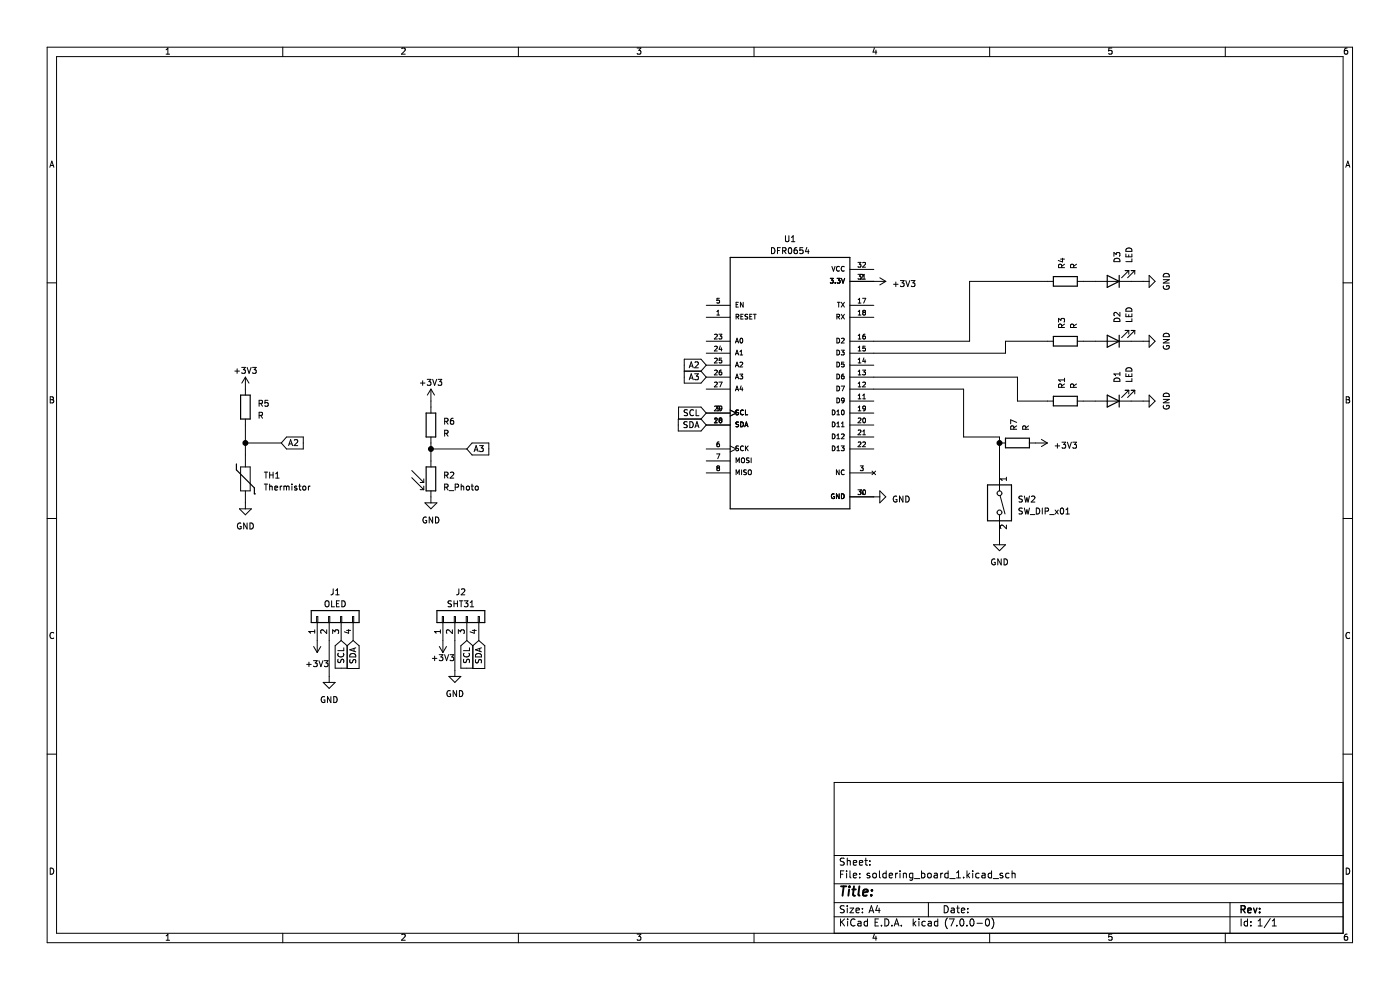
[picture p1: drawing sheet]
(kicad_sch (version 20230121) (generator eeschema)

 (paper "A4")

 (lib_symbols
  (symbol "Connector_Generic:Conn_01x04" (pin_names (offset 1.016) hide) (in_bom yes) (on_board yes)
   (property "Reference" "J" (at 0 5.08 0) (effects (font (size 1.27 1.27))))
   (property "Value" "Conn_01x04" (at 0 -7.62 0) (effects (font (size 1.27 1.27))))
   (property "Footprint" "" (at 0 0 0) (effects (font (size 1.27 1.27)) hide))
   (property "Datasheet" "~" (at 0 0 0) (effects (font (size 1.27 1.27)) hide))
   (symbol "Conn_01x04_1_1"
    (rectangle (start -1.27 -4.953) (end 0 -5.207) (stroke (width 0.1524) (type default)) (fill (type none)))
    (rectangle (start -1.27 -2.413) (end 0 -2.667) (stroke (width 0.1524) (type default)) (fill (type none)))
    (rectangle (start -1.27 0.127) (end 0 -0.127) (stroke (width 0.1524) (type default)) (fill (type none)))
    (rectangle (start -1.27 2.667) (end 0 2.413) (stroke (width 0.1524) (type default)) (fill (type none)))
    (rectangle (start -1.27 3.81) (end 1.27 -6.35) (stroke (width 0.254) (type default)) (fill (type background)))
    (pin passive line (at -5.08 2.54 0) (length 3.81) (name "Pin_1" (effects (font (size 1.27 1.27)))) (number "1" (effects (font (size 1.27 1.27)))))
    (pin passive line (at -5.08 0 0) (length 3.81) (name "Pin_2" (effects (font (size 1.27 1.27)))) (number "2" (effects (font (size 1.27 1.27)))))
    (pin passive line (at -5.08 -2.54 0) (length 3.81) (name "Pin_3" (effects (font (size 1.27 1.27)))) (number "3" (effects (font (size 1.27 1.27)))))
    (pin passive line (at -5.08 -5.08 0) (length 3.81) (name "Pin_4" (effects (font (size 1.27 1.27)))) (number "4" (effects (font (size 1.27 1.27)))))))
  (symbol "DFR0654:DFR0654" (pin_names (offset 1.016)) (in_bom yes) (on_board yes)
   (property "Reference" "U" (at -12.7 26.162 0) (effects (font (size 1.27 1.27)) (justify left bottom)))
   (property "Value" "DFR0654" (at -12.7 -30.48 0) (effects (font (size 1.27 1.27)) (justify left bottom)))
   (property "Footprint" "MODULE_DFR0654" (at 0 0 0) (effects (font (size 1.27 1.27)) (justify bottom) hide))
   (property "Datasheet" "" (at 0 0 0) (effects (font (size 1.27 1.27)) hide))
   (property "MANUFACTURER" "DFRobot" (at 0 0 0) (effects (font (size 1.27 1.27)) (justify bottom) hide))
   (property "STANDARD" "Manufacturer Recommendations" (at 0 0 0) (effects (font (size 1.27 1.27)) (justify bottom) hide))
   (symbol "DFR0654_0_0"
    (rectangle (start -12.7 -27.94) (end 12.7 25.4) (stroke (width 0.254) (type default)) (fill (type background)))
    (pin input line (at -17.78 12.7 0) (length 5.08) (name "RESET" (effects (font (size 1.016 1.016)))) (number "1" (effects (font (size 1.016 1.016)))))
    (pin bidirectional line (at -17.78 -10.16 0) (length 5.08) (name "SDA" (effects (font (size 1.016 1.016)))) (number "10" (effects (font (size 1.016 1.016)))))
    (pin bidirectional line (at 17.78 -5.08 180) (length 5.08) (name "D9" (effects (font (size 1.016 1.016)))) (number "11" (effects (font (size 1.016 1.016)))))
    (pin bidirectional line (at 17.78 -2.54 180) (length 5.08) (name "D7" (effects (font (size 1.016 1.016)))) (number "12" (effects (font (size 1.016 1.016)))))
    (pin bidirectional line (at 17.78 0 180) (length 5.08) (name "D6" (effects (font (size 1.016 1.016)))) (number "13" (effects (font (size 1.016 1.016)))))
    (pin bidirectional line (at 17.78 2.54 180) (length 5.08) (name "D5" (effects (font (size 1.016 1.016)))) (number "14" (effects (font (size 1.016 1.016)))))
    (pin bidirectional line (at 17.78 5.08 180) (length 5.08) (name "D3" (effects (font (size 1.016 1.016)))) (number "15" (effects (font (size 1.016 1.016)))))
    (pin bidirectional line (at 17.78 7.62 180) (length 5.08) (name "D2" (effects (font (size 1.016 1.016)))) (number "16" (effects (font (size 1.016 1.016)))))
    (pin output line (at 17.78 15.24 180) (length 5.08) (name "TX" (effects (font (size 1.016 1.016)))) (number "17" (effects (font (size 1.016 1.016)))))
    (pin input line (at 17.78 12.7 180) (length 5.08) (name "RX" (effects (font (size 1.016 1.016)))) (number "18" (effects (font (size 1.016 1.016)))))
    (pin bidirectional line (at 17.78 -7.62 180) (length 5.08) (name "D10" (effects (font (size 1.016 1.016)))) (number "19" (effects (font (size 1.016 1.016)))))
    (pin power_in line (at 17.78 20.32 180) (length 5.08) (name "3.3V" (effects (font (size 1.016 1.016)))) (number "2" (effects (font (size 1.016 1.016)))))
    (pin bidirectional line (at 17.78 -10.16 180) (length 5.08) (name "D11" (effects (font (size 1.016 1.016)))) (number "20" (effects (font (size 1.016 1.016)))))
    (pin bidirectional line (at 17.78 -12.7 180) (length 5.08) (name "D12" (effects (font (size 1.016 1.016)))) (number "21" (effects (font (size 1.016 1.016)))))
    (pin bidirectional line (at 17.78 -15.24 180) (length 5.08) (name "D13" (effects (font (size 1.016 1.016)))) (number "22" (effects (font (size 1.016 1.016)))))
    (pin input line (at -17.78 7.62 0) (length 5.08) (name "A0" (effects (font (size 1.016 1.016)))) (number "23" (effects (font (size 1.016 1.016)))))
    (pin input line (at -17.78 5.08 0) (length 5.08) (name "A1" (effects (font (size 1.016 1.016)))) (number "24" (effects (font (size 1.016 1.016)))))
    (pin input line (at -17.78 2.54 0) (length 5.08) (name "A2" (effects (font (size 1.016 1.016)))) (number "25" (effects (font (size 1.016 1.016)))))
    (pin input line (at -17.78 0 0) (length 5.08) (name "A3" (effects (font (size 1.016 1.016)))) (number "26" (effects (font (size 1.016 1.016)))))
    (pin input line (at -17.78 -2.54 0) (length 5.08) (name "A4" (effects (font (size 1.016 1.016)))) (number "27" (effects (font (size 1.016 1.016)))))
    (pin bidirectional line (at -17.78 -10.16 0) (length 5.08) (name "SDA" (effects (font (size 1.016 1.016)))) (number "28" (effects (font (size 1.016 1.016)))))
    (pin input clock (at -17.78 -7.62 0) (length 5.08) (name "SCL" (effects (font (size 1.016 1.016)))) (number "29" (effects (font (size 1.016 1.016)))))
    (pin no_connect line (at 17.78 -20.32 180) (length 5.08) (name "NC" (effects (font (size 1.016 1.016)))) (number "3" (effects (font (size 1.016 1.016)))))
    (pin power_in line (at 17.78 -25.4 180) (length 5.08) (name "GND" (effects (font (size 1.016 1.016)))) (number "30" (effects (font (size 1.016 1.016)))))
    (pin power_in line (at 17.78 20.32 180) (length 5.08) (name "3.3V" (effects (font (size 1.016 1.016)))) (number "31" (effects (font (size 1.016 1.016)))))
    (pin power_in line (at 17.78 22.86 180) (length 5.08) (name "VCC" (effects (font (size 1.016 1.016)))) (number "32" (effects (font (size 1.016 1.016)))))
    (pin power_in line (at 17.78 -25.4 180) (length 5.08) (name "GND" (effects (font (size 1.016 1.016)))) (number "4" (effects (font (size 1.016 1.016)))))
    (pin input line (at -17.78 15.24 0) (length 5.08) (name "EN" (effects (font (size 1.016 1.016)))) (number "5" (effects (font (size 1.016 1.016)))))
    (pin input clock (at -17.78 -15.24 0) (length 5.08) (name "SCK" (effects (font (size 1.016 1.016)))) (number "6" (effects (font (size 1.016 1.016)))))
    (pin input line (at -17.78 -17.78 0) (length 5.08) (name "MOSI" (effects (font (size 1.016 1.016)))) (number "7" (effects (font (size 1.016 1.016)))))
    (pin output line (at -17.78 -20.32 0) (length 5.08) (name "MISO" (effects (font (size 1.016 1.016)))) (number "8" (effects (font (size 1.016 1.016)))))
    (pin input clock (at -17.78 -7.62 0) (length 5.08) (name "SCL" (effects (font (size 1.016 1.016)))) (number "9" (effects (font (size 1.016 1.016)))))))
  (symbol "Device:LED" (pin_numbers hide) (pin_names (offset 1.016) hide) (in_bom yes) (on_board yes)
   (property "Reference" "D" (at 0 2.54 0) (effects (font (size 1.27 1.27))))
   (property "Value" "LED" (at 0 -2.54 0) (effects (font (size 1.27 1.27))))
   (property "Footprint" "" (at 0 0 0) (effects (font (size 1.27 1.27)) hide))
   (property "Datasheet" "~" (at 0 0 0) (effects (font (size 1.27 1.27)) hide))
   (symbol "LED_0_1"
    (polyline (pts (xy -1.27 -1.27) (xy -1.27 1.27)) (stroke (width 0.254) (type default)) (fill (type none)))
    (polyline (pts (xy -1.27 0) (xy 1.27 0)) (stroke (width 0) (type default)) (fill (type none)))
    (polyline (pts (xy 1.27 -1.27) (xy 1.27 1.27) (xy -1.27 0) (xy 1.27 -1.27)) (stroke (width 0.254) (type default)) (fill (type none)))
    (polyline (pts (xy -3.048 -0.762) (xy -4.572 -2.286) (xy -3.81 -2.286) (xy -4.572 -2.286) (xy -4.572 -1.524)) (stroke (width 0) (type default)) (fill (type none)))
    (polyline (pts (xy -1.778 -0.762) (xy -3.302 -2.286) (xy -2.54 -2.286) (xy -3.302 -2.286) (xy -3.302 -1.524)) (stroke (width 0) (type default)) (fill (type none))))
   (symbol "LED_1_1"
    (pin passive line (at -3.81 0 0) (length 2.54) (name "K" (effects (font (size 1.27 1.27)))) (number "1" (effects (font (size 1.27 1.27)))))
    (pin passive line (at 3.81 0 180) (length 2.54) (name "A" (effects (font (size 1.27 1.27)))) (number "2" (effects (font (size 1.27 1.27)))))))
  (symbol "Device:R" (pin_numbers hide) (pin_names (offset 0)) (in_bom yes) (on_board yes)
   (property "Reference" "R" (at 2.032 0 90) (effects (font (size 1.27 1.27))))
   (property "Value" "R" (at 0 0 90) (effects (font (size 1.27 1.27))))
   (property "Footprint" "" (at -1.778 0 90) (effects (font (size 1.27 1.27)) hide))
   (property "Datasheet" "~" (at 0 0 0) (effects (font (size 1.27 1.27)) hide))
   (symbol "R_0_1"
    (rectangle (start -1.016 -2.54) (end 1.016 2.54) (stroke (width 0.254) (type default)) (fill (type none))))
   (symbol "R_1_1"
    (pin passive line (at 0 3.81 270) (length 1.27) (name "~" (effects (font (size 1.27 1.27)))) (number "1" (effects (font (size 1.27 1.27)))))
    (pin passive line (at 0 -3.81 90) (length 1.27) (name "~" (effects (font (size 1.27 1.27)))) (number "2" (effects (font (size 1.27 1.27)))))))
  (symbol "Device:R_Photo" (pin_numbers hide) (pin_names (offset 0)) (in_bom yes) (on_board yes)
   (property "Reference" "R" (at 1.27 1.27 0) (effects (font (size 1.27 1.27)) (justify left)))
   (property "Value" "R_Photo" (at 1.27 0 0) (effects (font (size 1.27 1.27)) (justify left top)))
   (property "Footprint" "" (at 1.27 -6.35 90) (effects (font (size 1.27 1.27)) (justify left) hide))
   (property "Datasheet" "~" (at 0 -1.27 0) (effects (font (size 1.27 1.27)) hide))
   (symbol "R_Photo_0_1"
    (rectangle (start -1.016 2.54) (end 1.016 -2.54) (stroke (width 0.254) (type default)) (fill (type none)))
    (polyline (pts (xy -1.524 -2.286) (xy -4.064 0.254)) (stroke (width 0) (type default)) (fill (type none)))
    (polyline (pts (xy -1.524 -2.286) (xy -2.286 -2.286)) (stroke (width 0) (type default)) (fill (type none)))
    (polyline (pts (xy -1.524 -2.286) (xy -1.524 -1.524)) (stroke (width 0) (type default)) (fill (type none)))
    (polyline (pts (xy -1.524 -0.762) (xy -4.064 1.778)) (stroke (width 0) (type default)) (fill (type none)))
    (polyline (pts (xy -1.524 -0.762) (xy -2.286 -0.762)) (stroke (width 0) (type default)) (fill (type none)))
    (polyline (pts (xy -1.524 -0.762) (xy -1.524 0)) (stroke (width 0) (type default)) (fill (type none))))
   (symbol "R_Photo_1_1"
    (pin passive line (at 0 3.81 270) (length 1.27) (name "~" (effects (font (size 1.27 1.27)))) (number "1" (effects (font (size 1.27 1.27)))))
    (pin passive line (at 0 -3.81 90) (length 1.27) (name "~" (effects (font (size 1.27 1.27)))) (number "2" (effects (font (size 1.27 1.27)))))))
  (symbol "Device:Thermistor" (pin_numbers hide) (pin_names (offset 0)) (in_bom yes) (on_board yes)
   (property "Reference" "TH" (at 2.54 1.27 90) (effects (font (size 1.27 1.27))))
   (property "Value" "Thermistor" (at -2.54 0 90) (effects (font (size 1.27 1.27)) (justify bottom)))
   (property "Footprint" "" (at 0 0 0) (effects (font (size 1.27 1.27)) hide))
   (property "Datasheet" "~" (at 0 0 0) (effects (font (size 1.27 1.27)) hide))
   (symbol "Thermistor_0_1"
    (rectangle (start -1.016 2.54) (end 1.016 -2.54) (stroke (width 0.2032) (type default)) (fill (type none)))
    (polyline (pts (xy -1.905 3.175) (xy -1.905 1.905) (xy 1.905 -1.905) (xy 1.905 -3.175) (xy 1.905 -3.175)) (stroke (width 0.254) (type default)) (fill (type none))))
   (symbol "Thermistor_1_1"
    (pin passive line (at 0 5.08 270) (length 2.54) (name "~" (effects (font (size 1.27 1.27)))) (number "1" (effects (font (size 1.27 1.27)))))
    (pin passive line (at 0 -5.08 90) (length 2.54) (name "~" (effects (font (size 1.27 1.27)))) (number "2" (effects (font (size 1.27 1.27)))))))
  (symbol "Switch:SW_DIP_x01" (pin_names (offset 0) hide) (in_bom yes) (on_board yes)
   (property "Reference" "SW" (at 0 3.81 0) (effects (font (size 1.27 1.27))))
   (property "Value" "SW_DIP_x01" (at 0 -3.81 0) (effects (font (size 1.27 1.27))))
   (property "Footprint" "" (at 0 0 0) (effects (font (size 1.27 1.27)) hide))
   (property "Datasheet" "~" (at 0 0 0) (effects (font (size 1.27 1.27)) hide))
   (symbol "SW_DIP_x01_0_0"
    (circle (center -2.032 0) (radius 0.508) (stroke (width 0) (type default)) (fill (type none)))
    (polyline (pts (xy -1.524 0.127) (xy 2.3622 1.1684)) (stroke (width 0) (type default)) (fill (type none)))
    (circle (center 2.032 0) (radius 0.508) (stroke (width 0) (type default)) (fill (type none))))
   (symbol "SW_DIP_x01_0_1"
    (rectangle (start -3.81 2.54) (end 3.81 -2.54) (stroke (width 0.254) (type default)) (fill (type background))))
   (symbol "SW_DIP_x01_1_1"
    (pin passive line (at -7.62 0 0) (length 5.08) (name "~" (effects (font (size 1.27 1.27)))) (number "1" (effects (font (size 1.27 1.27)))))
    (pin passive line (at 7.62 0 180) (length 5.08) (name "~" (effects (font (size 1.27 1.27)))) (number "2" (effects (font (size 1.27 1.27)))))))
  (symbol "power:+3V3" (power) (pin_names (offset 0)) (in_bom yes) (on_board yes)
   (property "Reference" "#PWR" (at 0 -3.81 0) (effects (font (size 1.27 1.27)) hide))
   (property "Value" "+3V3" (at 0 3.556 0) (effects (font (size 1.27 1.27))))
   (property "Footprint" "" (at 0 0 0) (effects (font (size 1.27 1.27)) hide))
   (property "Datasheet" "" (at 0 0 0) (effects (font (size 1.27 1.27)) hide))
   (symbol "+3V3_0_1"
    (polyline (pts (xy -0.762 1.27) (xy 0 2.54)) (stroke (width 0) (type default)) (fill (type none)))
    (polyline (pts (xy 0 0) (xy 0 2.54)) (stroke (width 0) (type default)) (fill (type none)))
    (polyline (pts (xy 0 2.54) (xy 0.762 1.27)) (stroke (width 0) (type default)) (fill (type none))))
   (symbol "+3V3_1_1"
    (pin power_in line (at 0 0 90) (length 0) hide (name "+3V3" (effects (font (size 1.27 1.27)))) (number "1" (effects (font (size 1.27 1.27)))))))
  (symbol "power:GND" (power) (pin_names (offset 0)) (in_bom yes) (on_board yes)
   (property "Reference" "#PWR" (at 0 -6.35 0) (effects (font (size 1.27 1.27)) hide))
   (property "Value" "GND" (at 0 -3.81 0) (effects (font (size 1.27 1.27))))
   (property "Footprint" "" (at 0 0 0) (effects (font (size 1.27 1.27)) hide))
   (property "Datasheet" "" (at 0 0 0) (effects (font (size 1.27 1.27)) hide))
   (symbol "GND_0_1"
    (polyline (pts (xy 0 0) (xy 0 -1.27) (xy 1.27 -1.27) (xy 0 -2.54) (xy -1.27 -1.27) (xy 0 -1.27)) (stroke (width 0) (type default)) (fill (type none))))
   (symbol "GND_1_1"
    (pin power_in line (at 0 0 270) (length 0) hide (name "GND" (effects (font (size 1.27 1.27)))) (number "1" (effects (font (size 1.27 1.27))))))))

 (junction (at 212.09 93.98) (diameter 0) (color 0 0 0 0))
 (junction (at 91.44 95.25) (diameter 0) (color 0 0 0 0))
 (junction (at 52.07 93.98) (diameter 0) (color 0 0 0 0))

 (wire (pts (xy 91.44 95.25) (xy 99.06 95.25)) (stroke (width 0) (type default)))
 (wire (pts (xy 215.9 85.09) (xy 222.25 85.09)) (stroke (width 0) (type default)))
 (wire (pts (xy 213.36 74.93) (xy 213.36 72.39)) (stroke (width 0) (type default)))
 (wire (pts (xy 52.07 93.98) (xy 52.07 96.52)) (stroke (width 0) (type default)))
 (wire (pts (xy 52.07 90.17) (xy 52.07 93.98)) (stroke (width 0) (type default)))
 (wire (pts (xy 240.03 85.09) (xy 242.57 85.09)) (stroke (width 0) (type default)))
 (wire (pts (xy 204.47 92.71) (xy 212.09 92.71)) (stroke (width 0) (type default)))
 (wire (pts (xy 91.44 93.98) (xy 91.44 95.25)) (stroke (width 0) (type default)))
 (wire (pts (xy 52.07 93.98) (xy 59.69 93.98)) (stroke (width 0) (type default)))
 (wire (pts (xy 240.03 72.39) (xy 242.57 72.39)) (stroke (width 0) (type default)))
 (wire (pts (xy 69.85 143.51) (xy 69.85 135.89)) (stroke (width 0) (type default)))
 (wire (pts (xy 205.74 72.39) (xy 205.74 59.69)) (stroke (width 0) (type default)))
 (wire (pts (xy 185.42 80.01) (xy 215.9 80.01)) (stroke (width 0) (type default)))
 (wire (pts (xy 204.47 82.55) (xy 185.42 82.55)) (stroke (width 0) (type default)))
 (wire (pts (xy 91.44 95.25) (xy 91.44 97.79)) (stroke (width 0) (type default)))
 (wire (pts (xy 215.9 80.01) (xy 215.9 85.09)) (stroke (width 0) (type default)))
 (wire (pts (xy 240.03 59.69) (xy 242.57 59.69)) (stroke (width 0) (type default)))
 (wire (pts (xy 213.36 72.39) (xy 222.25 72.39)) (stroke (width 0) (type default)))
 (wire (pts (xy 204.47 92.71) (xy 204.47 82.55)) (stroke (width 0) (type default)))
 (wire (pts (xy 212.09 92.71) (xy 212.09 93.98)) (stroke (width 0) (type default)))
 (wire (pts (xy 185.42 72.39) (xy 205.74 72.39)) (stroke (width 0) (type default)))
 (wire (pts (xy 229.87 85.09) (xy 232.41 85.09)) (stroke (width 0) (type default)))
 (wire (pts (xy 96.52 142.24) (xy 96.52 135.89)) (stroke (width 0) (type default)))
 (wire (pts (xy 91.44 85.09) (xy 91.44 86.36)) (stroke (width 0) (type default)))
 (wire (pts (xy 205.74 59.69) (xy 222.25 59.69)) (stroke (width 0) (type default)))
 (wire (pts (xy 229.87 59.69) (xy 232.41 59.69)) (stroke (width 0) (type default)))
 (wire (pts (xy 185.42 74.93) (xy 213.36 74.93)) (stroke (width 0) (type default)))
 (wire (pts (xy 229.87 72.39) (xy 232.41 72.39)) (stroke (width 0) (type default)))
 (wire (pts (xy 212.09 93.98) (xy 212.09 99.06)) (stroke (width 0) (type default)))

 (global_label "A2" (shape input) (at 59.69 93.98 0) (fields_autoplaced) (effects (font (size 1.27 1.27)) (justify left))
  (property "Intersheetrefs" "${INTERSHEET_REFS}" (at 64.8939 93.98 0) (effects (font (size 1.27 1.27)) (justify left) hide)))
 (global_label "SCL" (shape input) (at 72.39 135.89 270) (fields_autoplaced) (effects (font (size 1.27 1.27)) (justify right))
  (property "Intersheetrefs" "${INTERSHEET_REFS}" (at 72.39 142.3034 90) (effects (font (size 1.27 1.27)) (justify right) hide)))
 (global_label "SDA" (shape input) (at 149.86 90.17 180) (fields_autoplaced) (effects (font (size 1.27 1.27)) (justify right))
  (property "Intersheetrefs" "${INTERSHEET_REFS}" (at 143.3861 90.17 0) (effects (font (size 1.27 1.27)) (justify right) hide)))
 (global_label "A3" (shape input) (at 99.06 95.25 0) (fields_autoplaced) (effects (font (size 1.27 1.27)) (justify left))
  (property "Intersheetrefs" "${INTERSHEET_REFS}" (at 104.2639 95.25 0) (effects (font (size 1.27 1.27)) (justify left) hide)))
 (global_label "SDA" (shape input) (at 74.93 135.89 270) (fields_autoplaced) (effects (font (size 1.27 1.27)) (justify right))
  (property "Intersheetrefs" "${INTERSHEET_REFS}" (at 74.93 142.3639 90) (effects (font (size 1.27 1.27)) (justify right) hide)))
 (global_label "SDA" (shape input) (at 101.6 135.89 270) (fields_autoplaced) (effects (font (size 1.27 1.27)) (justify right))
  (property "Intersheetrefs" "${INTERSHEET_REFS}" (at 101.6 142.3639 90) (effects (font (size 1.27 1.27)) (justify right) hide)))
 (global_label "A2" (shape input) (at 149.86 77.47 180) (fields_autoplaced) (effects (font (size 1.27 1.27)) (justify right))
  (property "Intersheetrefs" "${INTERSHEET_REFS}" (at 144.6561 77.47 0) (effects (font (size 1.27 1.27)) (justify right) hide)))
 (global_label "SCL" (shape input) (at 149.86 87.63 180) (fields_autoplaced) (effects (font (size 1.27 1.27)) (justify right))
  (property "Intersheetrefs" "${INTERSHEET_REFS}" (at 143.4466 87.63 0) (effects (font (size 1.27 1.27)) (justify right) hide)))
 (global_label "A3" (shape input) (at 149.86 80.01 180) (fields_autoplaced) (effects (font (size 1.27 1.27)) (justify right))
  (property "Intersheetrefs" "${INTERSHEET_REFS}" (at 144.6561 80.01 0) (effects (font (size 1.27 1.27)) (justify right) hide)))
 (global_label "SCL" (shape input) (at 99.06 135.89 270) (fields_autoplaced) (effects (font (size 1.27 1.27)) (justify right))
  (property "Intersheetrefs" "${INTERSHEET_REFS}" (at 99.06 142.3034 90) (effects (font (size 1.27 1.27)) (justify right) hide)))

 (symbol (lib_id "Device:R") (at 215.9 93.98 90) (unit 1) (in_bom yes) (on_board yes) (dnp no) (fields_autoplaced)
  (property "Reference" "R7" (at 215.265 91.44 0) (effects (font (size 1.27 1.27)) (justify left)))
  (property "Value" "R" (at 217.805 91.44 0) (effects (font (size 1.27 1.27)) (justify left)))
  (property "Footprint" "Resistor_THT:R_Axial_DIN0207_L6.3mm_D2.5mm_P10.16mm_Horizontal" (at 215.9 95.758 90) (effects (font (size 1.27 1.27)) hide))
  (property "Datasheet" "~" (at 215.9 93.98 0) (effects (font (size 1.27 1.27)) hide)) (pin "1") (pin "2"))

 (symbol (lib_id "power:+3V3") (at 185.42 59.69 270) (unit 1) (in_bom yes) (on_board yes) (dnp no) (fields_autoplaced)
  (property "Reference" "#PWR07" (at 181.61 59.69 0) (effects (font (size 1.27 1.27)) hide))
  (property "Value" "+3V3" (at 189.23 60.325 90) (effects (font (size 1.27 1.27)) (justify left)))
  (property "Footprint" "" (at 185.42 59.69 0) (effects (font (size 1.27 1.27)) hide))
  (property "Datasheet" "" (at 185.42 59.69 0) (effects (font (size 1.27 1.27)) hide)) (pin "1"))

 (symbol (lib_id "power:GND") (at 185.42 105.41 90) (unit 1) (in_bom yes) (on_board yes) (dnp no) (fields_autoplaced)
  (property "Reference" "#PWR06" (at 191.77 105.41 0) (effects (font (size 1.27 1.27)) hide))
  (property "Value" "GND" (at 189.23 106.045 90) (effects (font (size 1.27 1.27)) (justify right)))
  (property "Footprint" "" (at 185.42 105.41 0) (effects (font (size 1.27 1.27)) hide))
  (property "Datasheet" "" (at 185.42 105.41 0) (effects (font (size 1.27 1.27)) hide)) (pin "1"))

 (symbol (lib_id "power:+3V3") (at 91.44 85.09 0) (unit 1) (in_bom yes) (on_board yes) (dnp no) (fields_autoplaced)
  (property "Reference" "#PWR013" (at 91.44 88.9 0) (effects (font (size 1.27 1.27)) hide))
  (property "Value" "+3V3" (at 91.44 81.28 0) (effects (font (size 1.27 1.27))))
  (property "Footprint" "" (at 91.44 85.09 0) (effects (font (size 1.27 1.27)) hide))
  (property "Datasheet" "" (at 91.44 85.09 0) (effects (font (size 1.27 1.27)) hide)) (pin "1"))

 (symbol (lib_id "Device:R") (at 226.06 59.69 90) (unit 1) (in_bom yes) (on_board yes) (dnp no) (fields_autoplaced)
  (property "Reference" "R4" (at 225.425 57.15 0) (effects (font (size 1.27 1.27)) (justify left)))
  (property "Value" "R" (at 227.965 57.15 0) (effects (font (size 1.27 1.27)) (justify left)))
  (property "Footprint" "Resistor_THT:R_Axial_DIN0207_L6.3mm_D2.5mm_P10.16mm_Horizontal" (at 226.06 61.468 90) (effects (font (size 1.27 1.27)) hide))
  (property "Datasheet" "~" (at 226.06 59.69 0) (effects (font (size 1.27 1.27)) hide)) (pin "1") (pin "2"))

 (symbol (lib_id "DFR0654:DFR0654") (at 167.64 80.01 0) (unit 1) (in_bom yes) (on_board yes) (dnp no) (fields_autoplaced)
  (property "Reference" "U1" (at 167.64 50.8 0) (effects (font (size 1.27 1.27))))
  (property "Value" "DFR0654" (at 167.64 53.34 0) (effects (font (size 1.27 1.27))))
  (property "Footprint" "DFR0654:MODULE_DFR0654" (at 167.64 80.01 0) (effects (font (size 1.27 1.27)) (justify bottom) hide))
  (property "Datasheet" "" (at 167.64 80.01 0) (effects (font (size 1.27 1.27)) hide))
  (property "MANUFACTURER" "DFRobot" (at 167.64 80.01 0) (effects (font (size 1.27 1.27)) (justify bottom) hide))
  (property "STANDARD" "Manufacturer Recommendations" (at 167.64 80.01 0) (effects (font (size 1.27 1.27)) (justify bottom) hide)) (pin "1") (pin "10") (pin "11") (pin "12") (pin "13") (pin "14") (pin "15") (pin "16") (pin "17") (pin "18") (pin "19") (pin "2") (pin "20") (pin "21") (pin "22") (pin "23") (pin "24") (pin "25") (pin "26") (pin "27") (pin "28") (pin "29") (pin "3") (pin "30") (pin "31") (pin "32") (pin "4") (pin "5") (pin "6") (pin "7") (pin "8") (pin "9"))

 (symbol (lib_id "Device:R") (at 52.07 86.36 0) (unit 1) (in_bom yes) (on_board yes) (dnp no) (fields_autoplaced)
  (property "Reference" "R5" (at 54.61 85.725 0) (effects (font (size 1.27 1.27)) (justify left)))
  (property "Value" "R" (at 54.61 88.265 0) (effects (font (size 1.27 1.27)) (justify left)))
  (property "Footprint" "Resistor_THT:R_Axial_DIN0207_L6.3mm_D2.5mm_P10.16mm_Horizontal" (at 50.292 86.36 90) (effects (font (size 1.27 1.27)) hide))
  (property "Datasheet" "~" (at 52.07 86.36 0) (effects (font (size 1.27 1.27)) hide)) (pin "1") (pin "2"))

 (symbol (lib_id "power:GND") (at 242.57 59.69 90) (unit 1) (in_bom yes) (on_board yes) (dnp no) (fields_autoplaced)
  (property "Reference" "#PWR03" (at 248.92 59.69 0) (effects (font (size 1.27 1.27)) hide))
  (property "Value" "GND" (at 247.65 59.69 0) (effects (font (size 1.27 1.27))))
  (property "Footprint" "" (at 242.57 59.69 0) (effects (font (size 1.27 1.27)) hide))
  (property "Datasheet" "" (at 242.57 59.69 0) (effects (font (size 1.27 1.27)) hide)) (pin "1"))

 (symbol (lib_id "power:GND") (at 69.85 143.51 0) (unit 1) (in_bom yes) (on_board yes) (dnp no) (fields_autoplaced)
  (property "Reference" "#PWR08" (at 69.85 149.86 0) (effects (font (size 1.27 1.27)) hide))
  (property "Value" "GND" (at 69.85 148.59 0) (effects (font (size 1.27 1.27))))
  (property "Footprint" "" (at 69.85 143.51 0) (effects (font (size 1.27 1.27)) hide))
  (property "Datasheet" "" (at 69.85 143.51 0) (effects (font (size 1.27 1.27)) hide)) (pin "1"))

 (symbol (lib_id "Connector_Generic:Conn_01x04") (at 69.85 130.81 90) (unit 1) (in_bom yes) (on_board yes) (dnp no)
  (property "Reference" "J1" (at 71.12 125.73 90) (effects (font (size 1.27 1.27))))
  (property "Value" "OLED" (at 71.12 128.27 90) (effects (font (size 1.27 1.27))))
  (property "Footprint" "Connector_PinHeader_2.54mm:PinHeader_1x04_P2.54mm_Vertical" (at 69.85 130.81 0) (effects (font (size 1.27 1.27)) hide))
  (property "Datasheet" "~" (at 69.85 130.81 0) (effects (font (size 1.27 1.27)) hide)) (pin "1") (pin "2") (pin "3") (pin "4"))

 (symbol (lib_id "power:GND") (at 96.52 142.24 0) (unit 1) (in_bom yes) (on_board yes) (dnp no) (fields_autoplaced)
  (property "Reference" "#PWR011" (at 96.52 148.59 0) (effects (font (size 1.27 1.27)) hide))
  (property "Value" "GND" (at 96.52 147.32 0) (effects (font (size 1.27 1.27))))
  (property "Footprint" "" (at 96.52 142.24 0) (effects (font (size 1.27 1.27)) hide))
  (property "Datasheet" "" (at 96.52 142.24 0) (effects (font (size 1.27 1.27)) hide)) (pin "1"))

 (symbol (lib_id "Device:Thermistor") (at 52.07 101.6 0) (unit 1) (in_bom yes) (on_board yes) (dnp no) (fields_autoplaced)
  (property "Reference" "TH1" (at 55.88 100.965 0) (effects (font (size 1.27 1.27)) (justify left)))
  (property "Value" "Thermistor" (at 55.88 103.505 0) (effects (font (size 1.27 1.27)) (justify left)))
  (property "Footprint" "Connector_PinHeader_2.54mm:PinHeader_1x02_P2.54mm_Vertical" (at 52.07 101.6 0) (effects (font (size 1.27 1.27)) hide))
  (property "Datasheet" "~" (at 52.07 101.6 0) (effects (font (size 1.27 1.27)) hide)) (pin "1") (pin "2"))

 (symbol (lib_id "power:+3V3") (at 52.07 82.55 0) (unit 1) (in_bom yes) (on_board yes) (dnp no) (fields_autoplaced)
  (property "Reference" "#PWR012" (at 52.07 86.36 0) (effects (font (size 1.27 1.27)) hide))
  (property "Value" "+3V3" (at 52.07 78.74 0) (effects (font (size 1.27 1.27))))
  (property "Footprint" "" (at 52.07 82.55 0) (effects (font (size 1.27 1.27)) hide))
  (property "Datasheet" "" (at 52.07 82.55 0) (effects (font (size 1.27 1.27)) hide)) (pin "1"))

 (symbol (lib_id "Device:R") (at 226.06 85.09 90) (unit 1) (in_bom yes) (on_board yes) (dnp no) (fields_autoplaced)
  (property "Reference" "R1" (at 225.425 82.55 0) (effects (font (size 1.27 1.27)) (justify left)))
  (property "Value" "R" (at 227.965 82.55 0) (effects (font (size 1.27 1.27)) (justify left)))
  (property "Footprint" "Resistor_THT:R_Axial_DIN0207_L6.3mm_D2.5mm_P10.16mm_Horizontal" (at 226.06 86.868 90) (effects (font (size 1.27 1.27)) hide))
  (property "Datasheet" "~" (at 226.06 85.09 0) (effects (font (size 1.27 1.27)) hide)) (pin "1") (pin "2"))

 (symbol (lib_id "Device:R") (at 226.06 72.39 90) (unit 1) (in_bom yes) (on_board yes) (dnp no) (fields_autoplaced)
  (property "Reference" "R3" (at 225.425 69.85 0) (effects (font (size 1.27 1.27)) (justify left)))
  (property "Value" "R" (at 227.965 69.85 0) (effects (font (size 1.27 1.27)) (justify left)))
  (property "Footprint" "Resistor_THT:R_Axial_DIN0207_L6.3mm_D2.5mm_P10.16mm_Horizontal" (at 226.06 74.168 90) (effects (font (size 1.27 1.27)) hide))
  (property "Datasheet" "~" (at 226.06 72.39 0) (effects (font (size 1.27 1.27)) hide)) (pin "1") (pin "2"))

 (symbol (lib_id "power:+3V3") (at 93.98 135.89 180) (unit 1) (in_bom yes) (on_board yes) (dnp no)
  (property "Reference" "#PWR010" (at 93.98 132.08 0) (effects (font (size 1.27 1.27)) hide))
  (property "Value" "+3V3" (at 93.98 139.7 0) (effects (font (size 1.27 1.27))))
  (property "Footprint" "" (at 93.98 135.89 0) (effects (font (size 1.27 1.27)) hide))
  (property "Datasheet" "" (at 93.98 135.89 0) (effects (font (size 1.27 1.27)) hide)) (pin "1"))

 (symbol (lib_id "power:GND") (at 52.07 106.68 0) (unit 1) (in_bom yes) (on_board yes) (dnp no) (fields_autoplaced)
  (property "Reference" "#PWR04" (at 52.07 113.03 0) (effects (font (size 1.27 1.27)) hide))
  (property "Value" "GND" (at 52.07 111.76 0) (effects (font (size 1.27 1.27))))
  (property "Footprint" "" (at 52.07 106.68 0) (effects (font (size 1.27 1.27)) hide))
  (property "Datasheet" "" (at 52.07 106.68 0) (effects (font (size 1.27 1.27)) hide)) (pin "1"))

 (symbol (lib_id "Device:LED") (at 236.22 85.09 180) (unit 1) (in_bom yes) (on_board yes) (dnp no) (fields_autoplaced)
  (property "Reference" "D1" (at 237.1725 81.28 90) (effects (font (size 1.27 1.27)) (justify right)))
  (property "Value" "LED" (at 239.7125 81.28 90) (effects (font (size 1.27 1.27)) (justify right)))
  (property "Footprint" "LED_THT:LED_D5.0mm" (at 236.22 85.09 0) (effects (font (size 1.27 1.27)) hide))
  (property "Datasheet" "~" (at 236.22 85.09 0) (effects (font (size 1.27 1.27)) hide)) (pin "1") (pin "2"))

 (symbol (lib_id "Device:LED") (at 236.22 59.69 180) (unit 1) (in_bom yes) (on_board yes) (dnp no) (fields_autoplaced)
  (property "Reference" "D3" (at 237.1725 55.88 90) (effects (font (size 1.27 1.27)) (justify right)))
  (property "Value" "LED" (at 239.7125 55.88 90) (effects (font (size 1.27 1.27)) (justify right)))
  (property "Footprint" "LED_THT:LED_D5.0mm" (at 236.22 59.69 0) (effects (font (size 1.27 1.27)) hide))
  (property "Datasheet" "~" (at 236.22 59.69 0) (effects (font (size 1.27 1.27)) hide)) (pin "1") (pin "2"))

 (symbol (lib_id "Connector_Generic:Conn_01x04") (at 96.52 130.81 90) (unit 1) (in_bom yes) (on_board yes) (dnp no)
  (property "Reference" "J2" (at 97.79 125.73 90) (effects (font (size 1.27 1.27))))
  (property "Value" "SHT31" (at 97.79 128.27 90) (effects (font (size 1.27 1.27))))
  (property "Footprint" "Connector_PinHeader_2.54mm:PinHeader_1x04_P2.54mm_Vertical" (at 96.52 130.81 0) (effects (font (size 1.27 1.27)) hide))
  (property "Datasheet" "~" (at 96.52 130.81 0) (effects (font (size 1.27 1.27)) hide)) (pin "1") (pin "2") (pin "3") (pin "4"))

 (symbol (lib_id "power:GND") (at 91.44 105.41 0) (unit 1) (in_bom yes) (on_board yes) (dnp no) (fields_autoplaced)
  (property "Reference" "#PWR05" (at 91.44 111.76 0) (effects (font (size 1.27 1.27)) hide))
  (property "Value" "GND" (at 91.44 110.49 0) (effects (font (size 1.27 1.27))))
  (property "Footprint" "" (at 91.44 105.41 0) (effects (font (size 1.27 1.27)) hide))
  (property "Datasheet" "" (at 91.44 105.41 0) (effects (font (size 1.27 1.27)) hide)) (pin "1"))

 (symbol (lib_id "Device:LED") (at 236.22 72.39 180) (unit 1) (in_bom yes) (on_board yes) (dnp no) (fields_autoplaced)
  (property "Reference" "D2" (at 237.1725 68.58 90) (effects (font (size 1.27 1.27)) (justify right)))
  (property "Value" "LED" (at 239.7125 68.58 90) (effects (font (size 1.27 1.27)) (justify right)))
  (property "Footprint" "LED_THT:LED_D5.0mm" (at 236.22 72.39 0) (effects (font (size 1.27 1.27)) hide))
  (property "Datasheet" "~" (at 236.22 72.39 0) (effects (font (size 1.27 1.27)) hide)) (pin "1") (pin "2"))

 (symbol (lib_id "power:GND") (at 212.09 114.3 0) (unit 1) (in_bom yes) (on_board yes) (dnp no) (fields_autoplaced)
  (property "Reference" "#PWR014" (at 212.09 120.65 0) (effects (font (size 1.27 1.27)) hide))
  (property "Value" "GND" (at 212.09 119.38 0) (effects (font (size 1.27 1.27))))
  (property "Footprint" "" (at 212.09 114.3 0) (effects (font (size 1.27 1.27)) hide))
  (property "Datasheet" "" (at 212.09 114.3 0) (effects (font (size 1.27 1.27)) hide)) (pin "1"))

 (symbol (lib_id "Device:R_Photo") (at 91.44 101.6 0) (unit 1) (in_bom yes) (on_board yes) (dnp no) (fields_autoplaced)
  (property "Reference" "R2" (at 93.98 100.965 0) (effects (font (size 1.27 1.27)) (justify left)))
  (property "Value" "R_Photo" (at 93.98 103.505 0) (effects (font (size 1.27 1.27)) (justify left)))
  (property "Footprint" "Connector_PinHeader_2.54mm:PinHeader_1x02_P2.54mm_Vertical" (at 92.71 107.95 90) (effects (font (size 1.27 1.27)) (justify left) hide))
  (property "Datasheet" "~" (at 91.44 102.87 0) (effects (font (size 1.27 1.27)) hide)) (pin "1") (pin "2"))

 (symbol (lib_id "Switch:SW_DIP_x01") (at 212.09 106.68 270) (unit 1) (in_bom yes) (on_board yes) (dnp no) (fields_autoplaced)
  (property "Reference" "SW2" (at 215.9 106.045 90) (effects (font (size 1.27 1.27)) (justify left)))
  (property "Value" "SW_DIP_x01" (at 215.9 108.585 90) (effects (font (size 1.27 1.27)) (justify left)))
  (property "Footprint" "Agrotech:agrotech_button" (at 212.09 106.68 0) (effects (font (size 1.27 1.27)) hide))
  (property "Datasheet" "~" (at 212.09 106.68 0) (effects (font (size 1.27 1.27)) hide)) (pin "1") (pin "2"))

 (symbol (lib_id "Device:R") (at 91.44 90.17 0) (unit 1) (in_bom yes) (on_board yes) (dnp no) (fields_autoplaced)
  (property "Reference" "R6" (at 93.98 89.535 0) (effects (font (size 1.27 1.27)) (justify left)))
  (property "Value" "R" (at 93.98 92.075 0) (effects (font (size 1.27 1.27)) (justify left)))
  (property "Footprint" "Resistor_THT:R_Axial_DIN0207_L6.3mm_D2.5mm_P10.16mm_Horizontal" (at 89.662 90.17 90) (effects (font (size 1.27 1.27)) hide))
  (property "Datasheet" "~" (at 91.44 90.17 0) (effects (font (size 1.27 1.27)) hide)) (pin "1") (pin "2"))

 (symbol (lib_id "power:+3V3") (at 67.31 135.89 180) (unit 1) (in_bom yes) (on_board yes) (dnp no) (fields_autoplaced)
  (property "Reference" "#PWR09" (at 67.31 132.08 0) (effects (font (size 1.27 1.27)) hide))
  (property "Value" "+3V3" (at 67.31 140.97 0) (effects (font (size 1.27 1.27))))
  (property "Footprint" "" (at 67.31 135.89 0) (effects (font (size 1.27 1.27)) hide))
  (property "Datasheet" "" (at 67.31 135.89 0) (effects (font (size 1.27 1.27)) hide)) (pin "1"))

 (symbol (lib_id "power:GND") (at 242.57 72.39 90) (unit 1) (in_bom yes) (on_board yes) (dnp no) (fields_autoplaced)
  (property "Reference" "#PWR02" (at 248.92 72.39 0) (effects (font (size 1.27 1.27)) hide))
  (property "Value" "GND" (at 247.65 72.39 0) (effects (font (size 1.27 1.27))))
  (property "Footprint" "" (at 242.57 72.39 0) (effects (font (size 1.27 1.27)) hide))
  (property "Datasheet" "" (at 242.57 72.39 0) (effects (font (size 1.27 1.27)) hide)) (pin "1"))

 (symbol (lib_id "power:GND") (at 242.57 85.09 90) (unit 1) (in_bom yes) (on_board yes) (dnp no) (fields_autoplaced)
  (property "Reference" "#PWR01" (at 248.92 85.09 0) (effects (font (size 1.27 1.27)) hide))
  (property "Value" "GND" (at 247.65 85.09 0) (effects (font (size 1.27 1.27))))
  (property "Footprint" "" (at 242.57 85.09 0) (effects (font (size 1.27 1.27)) hide))
  (property "Datasheet" "" (at 242.57 85.09 0) (effects (font (size 1.27 1.27)) hide)) (pin "1"))

 (symbol (lib_id "power:+3V3") (at 219.71 93.98 270) (unit 1) (in_bom yes) (on_board yes) (dnp no) (fields_autoplaced)
  (property "Reference" "#PWR015" (at 215.9 93.98 0) (effects (font (size 1.27 1.27)) hide))
  (property "Value" "+3V3" (at 223.52 94.615 90) (effects (font (size 1.27 1.27)) (justify left)))
  (property "Footprint" "" (at 219.71 93.98 0) (effects (font (size 1.27 1.27)) hide))
  (property "Datasheet" "" (at 219.71 93.98 0) (effects (font (size 1.27 1.27)) hide)) (pin "1"))

 (sheet_instances (path "" (page "1"))))
